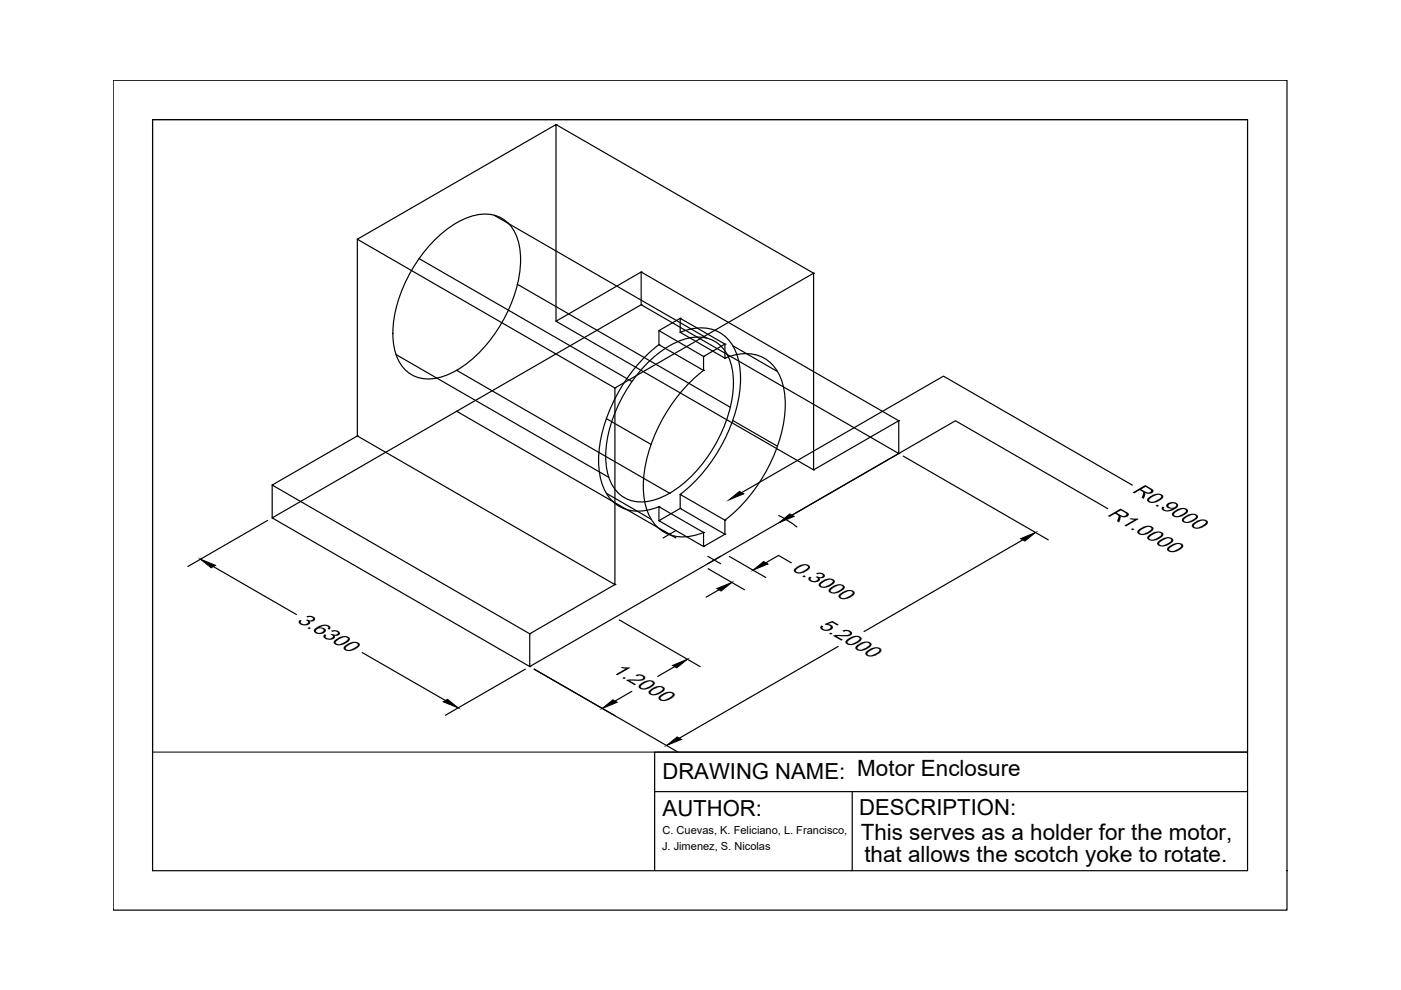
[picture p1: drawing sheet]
<svg xmlns="http://www.w3.org/2000/svg" width="297mm" height="210mm" viewBox="0 0 297 210" stroke-linecap="round" stroke-linejoin="round" font-family="sans-serif">
<!-- layer: 0 -->
<g fill="none" stroke="#000" stroke-width=".25">
<path d="M24 17h248.9v176h-248.9zM117.9 26.4l54.6 31.5v41.7M117.9 26.4h.1M75.8 50.7l54.6 31.6 42.1-24.4M75.8 50.7h.1M88.9 54.8l45.1 26.1M91.8 51.2a17.3 17.3 0 0 1 10.6-5.8 7 7 0 0 1 7.3 5.1 20.6 20.6 0 0 1-1.4 14 29.6 29.6 0 0 1-11.5 14 10.1 10.1 0 0 1-9 1.2 8.3 8.3 0 0 1-4.4-7.4 27.2 27.2 0 0 1 5.2-17.2zM104.8 45.6l45.1 26.1M135.9 57.7l-18 10.4 54.6 31.5 18-10.4M135.9 57.7h.1M172.5 57.9h.1M83.9 75.2l45.2 26"/>
<path d="M96.8 78.5h.1M96.8 78.5l45.2 26.1M109.7 60.3l45.1 26.1M117.9 68.1v-41.7l-42.1 24.3v41.7M117.9 68.1h.1M135.9 64.6v-6.9l54.6 31.5v7M135.9 64.6h.1M137 77.3a17.3 17.3 0 0 1 10.5-5.8 7 7 0 0 1 7.3 5.1 20.6 20.6 0 0 1-1.4 14 29.6 29.6 0 0 1-11.4 14 10.1 10.1 0 0 1-9.1 1.2 8.3 8.3 0 0 1-4.4-7.4 27.2 27.2 0 0 1 5.3-17.2zM139.7 73.1a34.2 34.2 0 0 0-12.7 23 13.8 13.8 0 0 0 2.3 9.5 8.1 8.1 0 0 0 9 2.3l1.4-.5M139.7 70.1h.1M139.7 73.1h.1M139.7 70.1l9.5 5.5"/>
<path d="M139.7 73.1l9.5 5.4M144.2 70.5v-3l9.5 5.5M144.2 67.5l-4.5 2.6v3M144.2 70.5h.1M144.2 67.5h.1M144.2 70.5l9.5 5.4M144.2 70.5a8.8 8.8 0 0 1 9.6 .9 11.3 11.3 0 0 1 3.2 8.9 33.6 33.6 0 0 1-12.8 24.5M149.2 75.6h.1M149.2 78.5h.1M149.2 78.5a34.2 34.2 0 0 0-12.7 23.1 13.8 13.8 0 0 0 2.3 9.5 8.1 8.1 0 0 0 8.9 2.3l1.5-.5M153.7 75.9v-2.9l-4.5 2.6v2.9M153.7 75.9h.1"/>
<path d="M153.7 73h.1M153.7 75.9a8.8 8.8 0 0 1 9.6 1 11.3 11.3 0 0 1 3.2 8.8 33.6 33.6 0 0 1-12.8 24.6M155.3 73.3l9.5 5.5M75.8 92.4l-18.1 10.4 54.6 31.6 18.1-10.5M75.8 92.4h.1M96.8 87.2h.1M96.8 87.2l-39.1 22.6M128.6 88.8l9.4 5.4M130.4 82.3v41.6l-54.6-31.5M130.4 82.3h.1M155.3 89.1l9.5 5.5M172.5 99.6h.1"/>
<path d="M190.5 89.2h.1M190.5 96.2h.1M191.5 96.7l30.8 17.8M56.8 110.3l-17 9.8M57.7 102.8v7l54.6 31.5v-6.9M57.7 102.8h.1M57.7 109.8h.1M128.6 104.6l9.4 5.5M139.7 107.4h.1M139.7 110.4h.1M139.7 107.4v3M139.7 107.4l9.5 5.5"/>
<path d="M140.6 112.5l2.7 1.6M142 113.3l-45.2-26.1 39.1-22.6 54.6 31.6-78.2 45.1M142 104.6h.1M142 113.3h.1M143.3 112.5l-2.7 1.6M144.2 104.8v3l9.5 5.5M144.2 107.8l-4.5 2.6 9.5 5.5M144.2 104.8h.1M144.2 107.8h.1M144.2 104.8l9.5 5.5M149.2 112.9h.1M149.2 115.9h.1"/>
<path d="M150.1 118l2.7 1.5M152.8 118l-2.7 1.5M153.7 110.3v3l-4.5 2.6v-3M153.7 110.3h.1M153.7 113.3h.1M154.6 118l7.8 4.4M162.4 119.3l2.7-1.5 2.7 1.5M165.1 109.3l1.8 1 2 1.4M216.9 114.5l-33.7 19.4M234.9 107.8l-32.3-18.6-34.7 20M240.1 102.9l-40.1-23.2-42.7 24.8M45.2 120.1l17.7 10.2"/>
<path d="M76.8 138.4l17.6 10.1M112.3 134.4h.1M130.4 123.9h.1M131.3 131.4l17.1 9.9M150.1 120.6l7.7 4.4M152.4 125l-2.7 1.6M177.7 137.1l-33.7 19.4M111.4 141.9l-17 9.8M112.3 141.3h.1M113.2 141.9l30.5 17.5M264.5 159.5v-134.1h-232.2v159.2h106.5v-16.8h125.7v-8.3h-125.7v8.3M180.7 167.8v16.8h-41.9"/>
<path d="M264.5 167.8v16.8h-83.8"/>
</g>
<path d="M42.5 118.6l3.2 1.3-.9 .5zM154.5 106l2.3-1.8 .9 .5zM159.7 120.9l2.2-1.8 .9 .5zM165.2 110.8l2.3-1.8 .9 .5zM216.4 114.2l3.1-1.3-2.2 1.8zM152 124.8l3.1-1.3-2.2 1.8zM94 148.8l.9-.5 2.2 1.8zM127.7 150.2l2.2-1.8 1 .5zM142.6 141.1l3.1-1.3-2.2 1.8zM141.3 158.1l2.3-1.9 .9 .6z" fill="#000" stroke="#000" stroke-width=".21"/>
<path d="M32.3 25.4h232.2v134.1h-232.2z" fill="none" stroke="#000" stroke-width=".21"/>
<g font-size="4.9">
<text x="239.8" y="104.2" transform="rotate(30 239.8 104.2)">R0.9000</text>
<text x="234.6" y="109.2" transform="rotate(30 234.6 109.2)">R1.0000</text>
<text x="167.6" y="120.8" transform="rotate(30 167.6 120.8)">0.3000</text>
<text x="62.7" y="131.8" transform="rotate(30 62.7 131.8)">3.6300</text>
<text x="173.3" y="132.9" transform="rotate(30 173.3 132.9)">5.2000</text>
<text x="129.5" y="142.4" transform="rotate(30 129.5 142.4)">1.2000</text>
</g>
<g font-size="4.8">
<text x="182.5" y="178.1">This serves as a holder for the motor,</text>
<text x="183.3" y="182.9">that allows the scotch yoke to rotate.</text>
</g>
<g font-size="4.7">
<text x="140.4" y="165.1">DRAWING NAME: Motor Enclosure</text>
<text x="140.5" y="173.1">AUTHOR:</text>
<text x="182.1" y="172.7">DESCRIPTION:</text>
</g>
<g font-size="2.3">
<text x="140.5" y="176.9">C. Cuevas, K. Feliciano, L. Francisco,</text>
<text x="140.4" y="180.1">J. Jimenez, S. Nicolas</text>
</g>
</svg>
